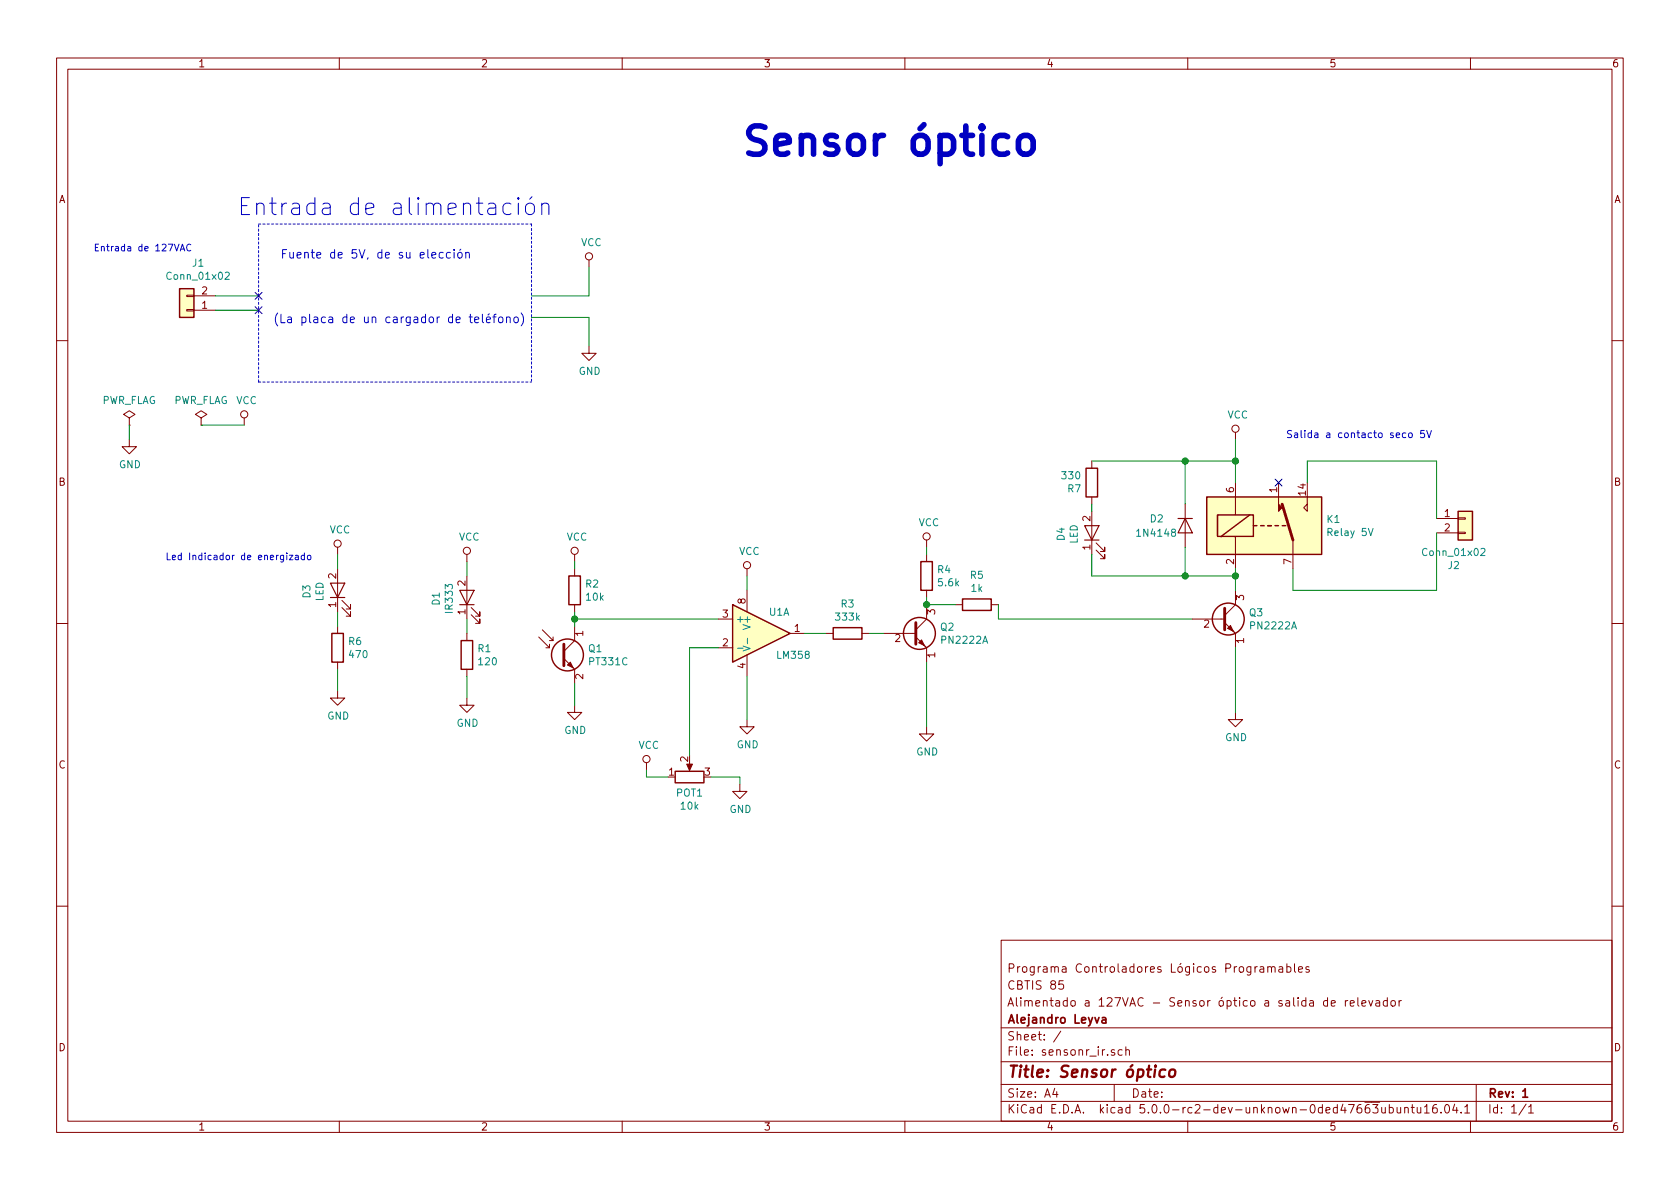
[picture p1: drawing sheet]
EESchema Schematic File Version 4
LIBS:sensonr_ir-cache
EELAYER 26 0
EELAYER END
$Descr A4 11693 8268
encoding utf-8
Sheet 1 1
Title "Sensor óptico"
Date ""
Rev "1"
Comp "Alejandro Leyva"
Comment1 "Alimentado a 127VAC - Sensor óptico a salida de relevador"
Comment2 "CBTIS 85"
Comment3 "Programa Controladores Lógicos Programables"
Comment4 ""
$EndDescr
$Comp
L Device:LED D1
U 1 1
P 3250 4150
F 0 "D1" H 3241 4366 50  0000 C CNN
F 1 "IR333" H 3241 4275 50  0000 C CNN
F 2 "LED_THT:LED_D5.0mm" H 3250 4150 50  0001 C CNN
F 3 "~" H 3250 4150 50  0001 C CNN
	1    3250 4150
	0    -1   -1   0   
$EndComp
$Comp
L Device:R R1
U 1 1
P 3250 4550
F 0 "R1" H 3320 4596 50  0000 L CNN
F 1 "120" H 3320 4505 50  0000 L CNN
F 2 "Resistor_THT:R_Axial_DIN0411_L9.9mm_D3.6mm_P25.40mm_Horizontal" V 3180 4550 50  0001 C CNN
F 3 "~" H 3250 4550 50  0001 C CNN
	1    3250 4550
	1    0    0    -1  
$EndComp
$Comp
L power:VCC #PWR0101
U 1 1
P 3250 3900
F 0 "#PWR0101" H 3250 3750 50  0001 C CNN
F 1 "VCC" H 3267 4073 50  0000 C CNN
F 2 "" H 3250 3900 50  0001 C CNN
F 3 "" H 3250 3900 50  0001 C CNN
	1    3250 3900
	1    0    0    -1  
$EndComp
Wire Wire Line
	3250 4300 3250 4400
Wire Wire Line
	3250 4000 3250 3900
$Comp
L power:GND #PWR01
U 1 1
P 3250 4850
F 0 "#PWR01" H 3250 4600 50  0001 C CNN
F 1 "GND" H 3255 4677 50  0000 C CNN
F 2 "" H 3250 4850 50  0001 C CNN
F 3 "" H 3250 4850 50  0001 C CNN
	1    3250 4850
	1    0    0    -1  
$EndComp
Wire Wire Line
	3250 4700 3250 4850
$Comp
L Device:Q_Photo_NPN Q1
U 1 1
P 3900 4550
F 0 "Q1" H 4091 4596 50  0000 L CNN
F 1 "PT331C" H 4091 4505 50  0000 L CNN
F 2 "" H 4100 4650 50  0001 C CNN
F 3 "~" H 3900 4550 50  0001 C CNN
	1    3900 4550
	1    0    0    -1  
$EndComp
$Comp
L Device:R R2
U 1 1
P 4000 4100
F 0 "R2" H 4070 4146 50  0000 L CNN
F 1 "10k" H 4070 4055 50  0000 L CNN
F 2 "" V 3930 4100 50  0001 C CNN
F 3 "~" H 4000 4100 50  0001 C CNN
	1    4000 4100
	1    0    0    -1  
$EndComp
$Comp
L power:VCC #PWR04
U 1 1
P 4000 3900
F 0 "#PWR04" H 4000 3750 50  0001 C CNN
F 1 "VCC" H 4017 4073 50  0000 C CNN
F 2 "" H 4000 3900 50  0001 C CNN
F 3 "" H 4000 3900 50  0001 C CNN
	1    4000 3900
	1    0    0    -1  
$EndComp
$Comp
L power:GND #PWR05
U 1 1
P 4000 4900
F 0 "#PWR05" H 4000 4650 50  0001 C CNN
F 1 "GND" H 4005 4727 50  0000 C CNN
F 2 "" H 4000 4900 50  0001 C CNN
F 3 "" H 4000 4900 50  0001 C CNN
	1    4000 4900
	1    0    0    -1  
$EndComp
Wire Wire Line
	4000 4750 4000 4900
Wire Wire Line
	4000 4350 4000 4300
Wire Wire Line
	4000 3950 4000 3900
$Comp
L Amplifier_Operational:LM358 U1
U 1 1
P 5300 4400
F 0 "U1" H 5350 4550 50  0000 L CNN
F 1 "LM358" H 5400 4250 50  0000 L CNN
F 2 "" H 5300 4400 50  0001 C CNN
F 3 "http://www.ti.com/lit/ds/symlink/lm2904-n.pdf" H 5300 4400 50  0001 C CNN
	1    5300 4400
	1    0    0    -1  
$EndComp
$Comp
L power:VCC #PWR08
U 1 1
P 5200 4000
F 0 "#PWR08" H 5200 3850 50  0001 C CNN
F 1 "VCC" H 5217 4173 50  0000 C CNN
F 2 "" H 5200 4000 50  0001 C CNN
F 3 "" H 5200 4000 50  0001 C CNN
	1    5200 4000
	1    0    0    -1  
$EndComp
$Comp
L power:GND #PWR09
U 1 1
P 5200 5000
F 0 "#PWR09" H 5200 4750 50  0001 C CNN
F 1 "GND" H 5205 4827 50  0000 C CNN
F 2 "" H 5200 5000 50  0001 C CNN
F 3 "" H 5200 5000 50  0001 C CNN
	1    5200 5000
	1    0    0    -1  
$EndComp
Wire Wire Line
	5200 4700 5200 5000
Wire Wire Line
	5200 4100 5200 4000
$Comp
L Device:POT POT1
U 1 1
P 4800 5400
F 0 "POT1" V 4686 5400 50  0000 C CNN
F 1 "10k" V 4595 5400 50  0000 C CNN
F 2 "" H 4800 5400 50  0001 C CNN
F 3 "~" H 4800 5400 50  0001 C CNN
	1    4800 5400
	0    -1   -1   0   
$EndComp
$Comp
L power:GND #PWR07
U 1 1
P 5150 5450
F 0 "#PWR07" H 5150 5200 50  0001 C CNN
F 1 "GND" H 5155 5277 50  0000 C CNN
F 2 "" H 5150 5450 50  0001 C CNN
F 3 "" H 5150 5450 50  0001 C CNN
	1    5150 5450
	1    0    0    -1  
$EndComp
$Comp
L power:VCC #PWR06
U 1 1
P 4500 5350
F 0 "#PWR06" H 4500 5200 50  0001 C CNN
F 1 "VCC" H 4517 5523 50  0000 C CNN
F 2 "" H 4500 5350 50  0001 C CNN
F 3 "" H 4500 5350 50  0001 C CNN
	1    4500 5350
	1    0    0    -1  
$EndComp
Wire Wire Line
	4650 5400 4500 5400
Wire Wire Line
	4500 5400 4500 5350
Wire Wire Line
	4950 5400 5150 5400
Wire Wire Line
	5150 5400 5150 5450
Wire Wire Line
	5000 4300 4000 4300
Connection ~ 4000 4300
Wire Wire Line
	4000 4300 4000 4250
Wire Wire Line
	4800 5250 4800 4500
Wire Wire Line
	4800 4500 5000 4500
$Comp
L Transistor_BJT:PN2222A Q2
U 1 1
P 6350 4400
F 0 "Q2" H 6541 4446 50  0000 L CNN
F 1 "PN2222A" H 6541 4355 50  0000 L CNN
F 2 "Package_TO_SOT_THT:TO-92_Inline" H 6550 4325 50  0001 L CIN
F 3 "http://www.fairchildsemi.com/ds/PN/PN2222A.pdf" H 6350 4400 50  0001 L CNN
	1    6350 4400
	1    0    0    -1  
$EndComp
$Comp
L power:GND #PWR011
U 1 1
P 6450 5050
F 0 "#PWR011" H 6450 4800 50  0001 C CNN
F 1 "GND" H 6455 4877 50  0000 C CNN
F 2 "" H 6450 5050 50  0001 C CNN
F 3 "" H 6450 5050 50  0001 C CNN
	1    6450 5050
	1    0    0    -1  
$EndComp
$Comp
L Device:R R3
U 1 1
P 5900 4400
F 0 "R3" V 5693 4400 50  0000 C CNN
F 1 "333k" V 5784 4400 50  0000 C CNN
F 2 "" V 5830 4400 50  0001 C CNN
F 3 "~" H 5900 4400 50  0001 C CNN
	1    5900 4400
	0    1    1    0   
$EndComp
Wire Wire Line
	5600 4400 5750 4400
Wire Wire Line
	6050 4400 6150 4400
$Comp
L power:VCC #PWR010
U 1 1
P 6450 3800
F 0 "#PWR010" H 6450 3650 50  0001 C CNN
F 1 "VCC" H 6467 3973 50  0000 C CNN
F 2 "" H 6450 3800 50  0001 C CNN
F 3 "" H 6450 3800 50  0001 C CNN
	1    6450 3800
	1    0    0    -1  
$EndComp
$Comp
L Device:R R4
U 1 1
P 6450 4000
F 0 "R4" H 6520 4046 50  0000 L CNN
F 1 "5.6k" H 6520 3955 50  0000 L CNN
F 2 "" V 6380 4000 50  0001 C CNN
F 3 "~" H 6450 4000 50  0001 C CNN
	1    6450 4000
	1    0    0    -1  
$EndComp
Wire Wire Line
	6450 4200 6450 4150
Wire Wire Line
	6450 3850 6450 3800
Wire Wire Line
	6450 5050 6450 4600
$Comp
L Transistor_BJT:PN2222A Q3
U 1 1
P 8500 4300
F 0 "Q3" H 8691 4346 50  0000 L CNN
F 1 "PN2222A" H 8691 4255 50  0000 L CNN
F 2 "Package_TO_SOT_THT:TO-92_Inline" H 8700 4225 50  0001 L CIN
F 3 "http://www.fairchildsemi.com/ds/PN/PN2222A.pdf" H 8500 4300 50  0001 L CNN
	1    8500 4300
	1    0    0    -1  
$EndComp
$Comp
L power:GND #PWR013
U 1 1
P 8600 4950
F 0 "#PWR013" H 8600 4700 50  0001 C CNN
F 1 "GND" H 8605 4777 50  0000 C CNN
F 2 "" H 8600 4950 50  0001 C CNN
F 3 "" H 8600 4950 50  0001 C CNN
	1    8600 4950
	1    0    0    -1  
$EndComp
Wire Wire Line
	8600 4950 8600 4500
$Comp
L Device:R R5
U 1 1
P 6800 4200
F 0 "R5" V 6593 4200 50  0000 C CNN
F 1 "1k" V 6684 4200 50  0000 C CNN
F 2 "" V 6730 4200 50  0001 C CNN
F 3 "~" H 6800 4200 50  0001 C CNN
	1    6800 4200
	0    1    1    0   
$EndComp
Wire Wire Line
	6650 4200 6450 4200
Connection ~ 6450 4200
$Comp
L Relay:DIPxx-1Cxx-51x K1
U 1 1
P 8800 3650
F 0 "K1" H 9230 3696 50  0000 L CNN
F 1 "Relay 5V" H 9230 3605 50  0000 L CNN
F 2 "Relay_THT:Relay_StandexMeder_DIP_LowProfile" H 9250 3600 50  0001 L CNN
F 3 "https://standexelectronics.com/wp-content/uploads/datasheet_reed_relay_DIP.pdf" H 8800 3650 50  0001 C CNN
	1    8800 3650
	1    0    0    -1  
$EndComp
$Comp
L Diode:1N4148 D2
U 1 1
P 8250 3650
F 0 "D2" V 8200 3400 50  0000 L CNN
F 1 "1N4148" V 8300 3300 50  0000 L CNN
F 2 "Diode_THT:D_DO-35_SOD27_P7.62mm_Horizontal" H 8250 3475 50  0001 C CNN
F 3 "http://www.nxp.com/documents/data_sheet/1N4148_1N4448.pdf" H 8250 3650 50  0001 C CNN
	1    8250 3650
	0    1    1    0   
$EndComp
Wire Wire Line
	8600 4100 8600 4000
Wire Wire Line
	8250 3800 8250 4000
Wire Wire Line
	8250 4000 8600 4000
Connection ~ 8600 4000
Wire Wire Line
	8600 4000 8600 3950
Wire Wire Line
	8600 3350 8600 3200
Wire Wire Line
	8250 3200 8250 3500
$Comp
L Connector_Generic:Conn_01x02 J2
U 1 1
P 10200 3600
F 0 "J2" H 10120 3275 50  0000 C CNN
F 1 "Conn_01x02" H 10120 3366 50  0000 C CNN
F 2 "TerminalBlock_Phoenix:TerminalBlock_Phoenix_PT-1,5-2-3.5-H_1x02_P3.50mm_Horizontal" H 10200 3600 50  0001 C CNN
F 3 "~" H 10200 3600 50  0001 C CNN
	1    10200 3600
	1    0    0    -1  
$EndComp
Wire Wire Line
	9000 3950 9000 4100
Wire Wire Line
	9000 4100 10000 4100
Wire Wire Line
	10000 4100 10000 3700
Wire Wire Line
	9100 3350 9100 3200
Wire Wire Line
	9100 3200 10000 3200
Wire Wire Line
	10000 3200 10000 3600
$Comp
L power:VCC #PWR012
U 1 1
P 8600 3050
F 0 "#PWR012" H 8600 2900 50  0001 C CNN
F 1 "VCC" H 8617 3223 50  0000 C CNN
F 2 "" H 8600 3050 50  0001 C CNN
F 3 "" H 8600 3050 50  0001 C CNN
	1    8600 3050
	1    0    0    -1  
$EndComp
Wire Wire Line
	8600 3050 8600 3200
Connection ~ 8600 3200
Text Notes 1650 1500 0    118  ~ 0
Entrada de alimentación
Text Notes 8950 3050 0    50   ~ 0
Salida a contacto seco 5V
Text Notes 5150 1100 0    197  ~ 39
Sensor óptico
Wire Notes Line
	1800 2650 1800 1550
Text Notes 1950 1800 0    59   ~ 0
Fuente de 5V, de su elección
Text Notes 1900 2250 0    59   ~ 0
(La placa de un cargador de teléfono)
Wire Notes Line
	3700 1550 3700 2650
Wire Notes Line
	1800 1550 3700 1550
Wire Notes Line
	1800 2650 3700 2650
$Comp
L power:VCC #PWR014
U 1 1
P 4100 1850
F 0 "#PWR014" H 4100 1700 50  0001 C CNN
F 1 "VCC" H 4117 2023 50  0000 C CNN
F 2 "" H 4100 1850 50  0001 C CNN
F 3 "" H 4100 1850 50  0001 C CNN
	1    4100 1850
	1    0    0    -1  
$EndComp
$Comp
L power:GND #PWR015
U 1 1
P 4100 2400
F 0 "#PWR015" H 4100 2150 50  0001 C CNN
F 1 "GND" H 4105 2227 50  0000 C CNN
F 2 "" H 4100 2400 50  0001 C CNN
F 3 "" H 4100 2400 50  0001 C CNN
	1    4100 2400
	1    0    0    -1  
$EndComp
Wire Wire Line
	4100 2400 4100 2200
Wire Wire Line
	4100 2200 3700 2200
Wire Wire Line
	4100 1850 4100 2050
Wire Wire Line
	4100 2050 3700 2050
$Comp
L Device:LED D3
U 1 1
P 2350 4100
F 0 "D3" H 2341 4316 50  0000 C CNN
F 1 "LED" H 2341 4225 50  0000 C CNN
F 2 "LED_THT:LED_D5.0mm" H 2350 4100 50  0001 C CNN
F 3 "~" H 2350 4100 50  0001 C CNN
	1    2350 4100
	0    -1   -1   0   
$EndComp
$Comp
L Device:R R6
U 1 1
P 2350 4500
F 0 "R6" H 2420 4546 50  0000 L CNN
F 1 "470" H 2420 4455 50  0000 L CNN
F 2 "Resistor_THT:R_Axial_DIN0411_L9.9mm_D3.6mm_P25.40mm_Horizontal" V 2280 4500 50  0001 C CNN
F 3 "~" H 2350 4500 50  0001 C CNN
	1    2350 4500
	1    0    0    -1  
$EndComp
$Comp
L power:VCC #PWR02
U 1 1
P 2350 3850
F 0 "#PWR02" H 2350 3700 50  0001 C CNN
F 1 "VCC" H 2367 4023 50  0000 C CNN
F 2 "" H 2350 3850 50  0001 C CNN
F 3 "" H 2350 3850 50  0001 C CNN
	1    2350 3850
	1    0    0    -1  
$EndComp
Wire Wire Line
	2350 4250 2350 4350
Wire Wire Line
	2350 3950 2350 3850
$Comp
L power:GND #PWR03
U 1 1
P 2350 4800
F 0 "#PWR03" H 2350 4550 50  0001 C CNN
F 1 "GND" H 2355 4627 50  0000 C CNN
F 2 "" H 2350 4800 50  0001 C CNN
F 3 "" H 2350 4800 50  0001 C CNN
	1    2350 4800
	1    0    0    -1  
$EndComp
Wire Wire Line
	2350 4650 2350 4800
Text Notes 1150 3900 0    47   ~ 0
Led Indicador de energizado
$Comp
L Connector_Generic:Conn_01x02 J1
U 1 1
P 1300 2150
F 0 "J1" H 1220 1825 50  0000 C CNN
F 1 "Conn_01x02" H 1220 1916 50  0000 C CNN
F 2 "TerminalBlock_Phoenix:TerminalBlock_Phoenix_PT-1,5-2-3.5-H_1x02_P3.50mm_Horizontal" H 1300 2150 50  0001 C CNN
F 3 "~" H 1300 2150 50  0001 C CNN
	1    1300 2150
	-1   0    0    1   
$EndComp
Wire Wire Line
	1500 2050 1800 2050
Wire Wire Line
	1500 2150 1800 2150
Text Notes 650  1750 0    47   ~ 0
Entrada de 127VAC
$Comp
L Device:LED D4
U 1 1
P 7600 3700
F 0 "D4" H 7591 3916 50  0000 C CNN
F 1 "LED" H 7591 3825 50  0000 C CNN
F 2 "LED_THT:LED_D5.0mm" H 7600 3700 50  0001 C CNN
F 3 "~" H 7600 3700 50  0001 C CNN
	1    7600 3700
	0    -1   -1   0   
$EndComp
$Comp
L Device:R R7
U 1 1
P 7600 3350
F 0 "R7" H 7670 3396 50  0000 L CNN
F 1 "330" H 7670 3305 50  0000 L CNN
F 2 "Resistor_THT:R_Axial_DIN0411_L9.9mm_D3.6mm_P25.40mm_Horizontal" V 7530 3350 50  0001 C CNN
F 3 "~" H 7600 3350 50  0001 C CNN
	1    7600 3350
	-1   0    0    1   
$EndComp
Wire Wire Line
	7600 3550 7600 3500
Wire Wire Line
	7600 3200 8250 3200
Connection ~ 8250 3200
Wire Wire Line
	8250 3200 8600 3200
Wire Wire Line
	8250 4000 7600 4000
Wire Wire Line
	7600 4000 7600 3850
Connection ~ 8250 4000
Wire Wire Line
	6950 4200 6950 4300
Wire Wire Line
	6950 4300 8300 4300
$Comp
L power:PWR_FLAG #FLG0101
U 1 1
P 900 2950
F 0 "#FLG0101" H 900 3025 50  0001 C CNN
F 1 "PWR_FLAG" H 900 3124 50  0000 C CNN
F 2 "" H 900 2950 50  0001 C CNN
F 3 "" H 900 2950 50  0001 C CNN
	1    900  2950
	1    0    0    -1  
$EndComp
$Comp
L power:PWR_FLAG #FLG0102
U 1 1
P 1400 2950
F 0 "#FLG0102" H 1400 3025 50  0001 C CNN
F 1 "PWR_FLAG" H 1400 3124 50  0000 C CNN
F 2 "" H 1400 2950 50  0001 C CNN
F 3 "" H 1400 2950 50  0001 C CNN
	1    1400 2950
	1    0    0    -1  
$EndComp
$Comp
L power:GND #PWR0102
U 1 1
P 900 3050
F 0 "#PWR0102" H 900 2800 50  0001 C CNN
F 1 "GND" H 905 2877 50  0000 C CNN
F 2 "" H 900 3050 50  0001 C CNN
F 3 "" H 900 3050 50  0001 C CNN
	1    900  3050
	1    0    0    -1  
$EndComp
$Comp
L power:VCC #PWR0103
U 1 1
P 1700 2950
F 0 "#PWR0103" H 1700 2800 50  0001 C CNN
F 1 "VCC" H 1717 3123 50  0000 C CNN
F 2 "" H 1700 2950 50  0001 C CNN
F 3 "" H 1700 2950 50  0001 C CNN
	1    1700 2950
	1    0    0    -1  
$EndComp
Wire Wire Line
	900  2950 900  3050
Wire Wire Line
	1400 2950 1700 2950
NoConn ~ 8900 3350
NoConn ~ 1800 2150
NoConn ~ 1800 2050
$EndSCHEMATC
